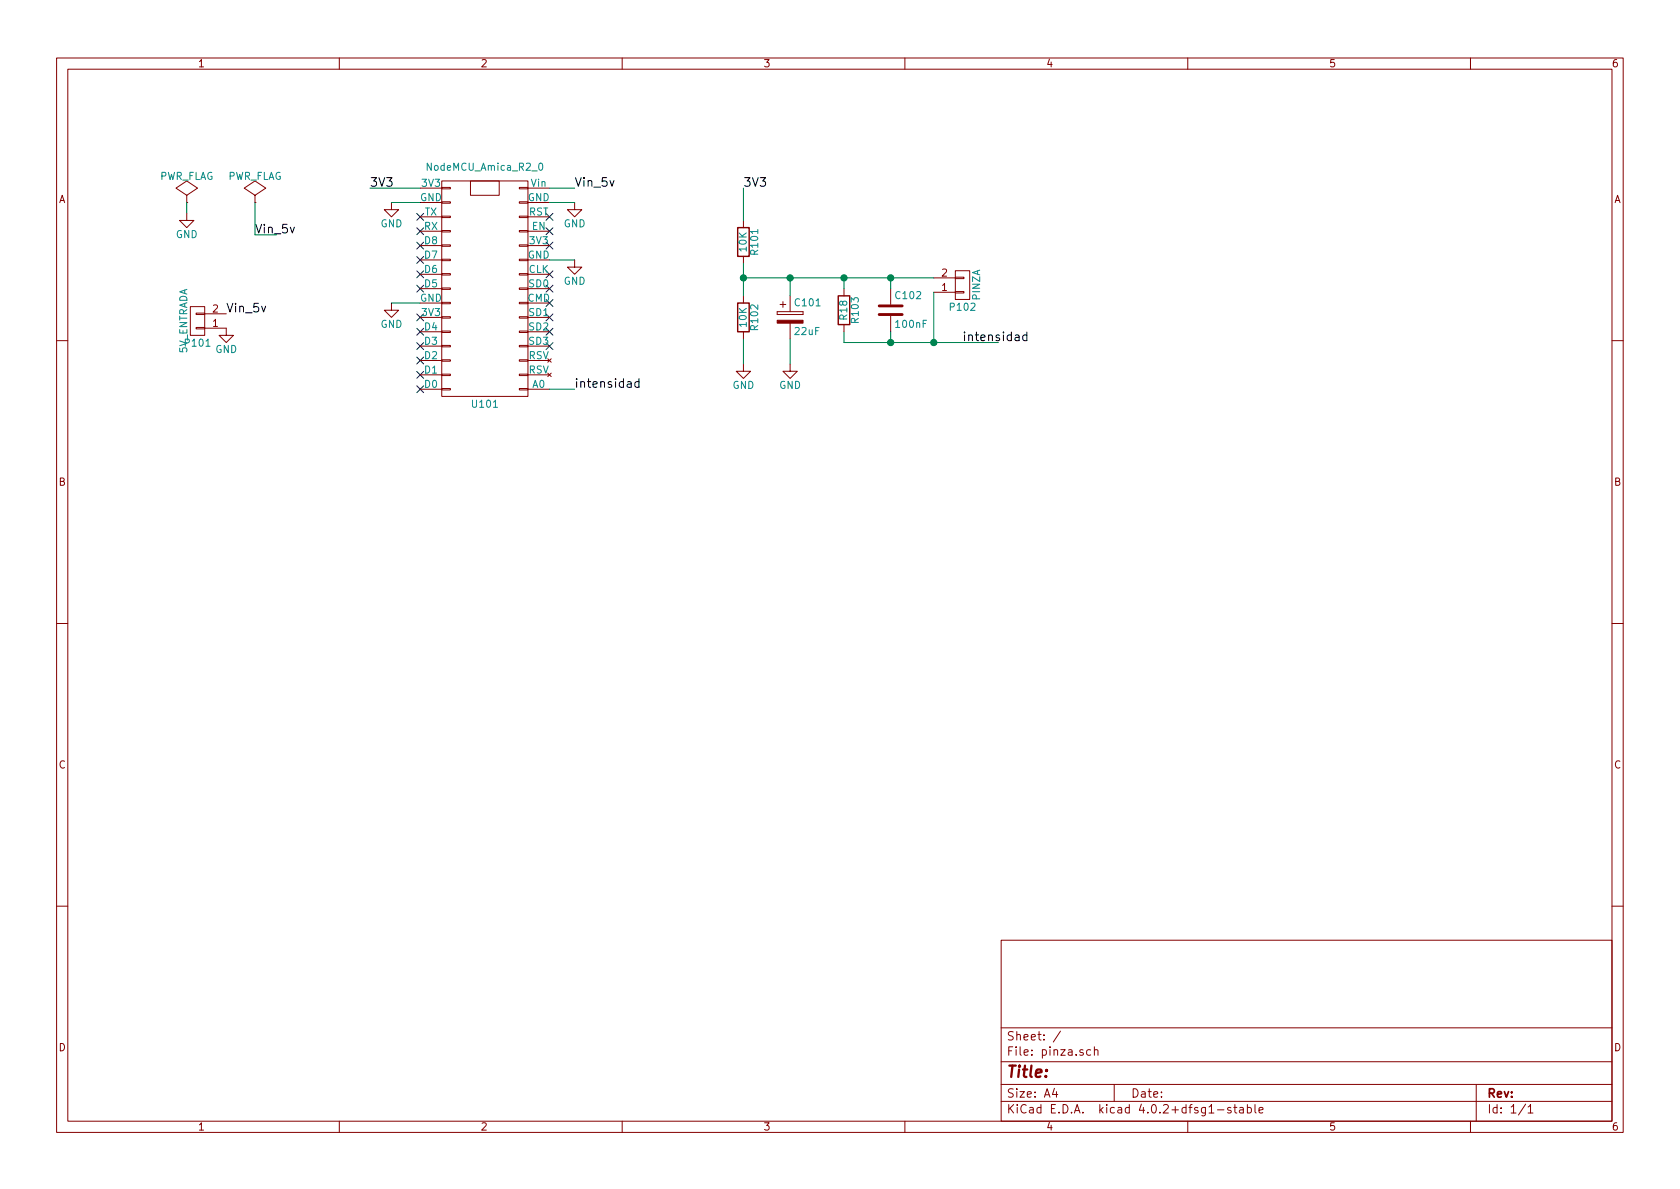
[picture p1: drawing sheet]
EESchema Schematic File Version 2
LIBS:power
LIBS:device
LIBS:transistors
LIBS:conn
LIBS:linear
LIBS:regul
LIBS:74xx
LIBS:cmos4000
LIBS:adc-dac
LIBS:memory
LIBS:xilinx
LIBS:microcontrollers
LIBS:dsp
LIBS:microchip
LIBS:analog_switches
LIBS:motorola
LIBS:texas
LIBS:intel
LIBS:audio
LIBS:interface
LIBS:digital-audio
LIBS:philips
LIBS:display
LIBS:cypress
LIBS:siliconi
LIBS:opto
LIBS:atmel
LIBS:contrib
LIBS:valves
LIBS:nano
LIBS:nodemcu
LIBS:pinza-cache
EELAYER 25 0
EELAYER END
$Descr A4 11693 8268
encoding utf-8
Sheet 1 1
Title ""
Date ""
Rev ""
Comp ""
Comment1 ""
Comment2 ""
Comment3 ""
Comment4 ""
$EndDescr
$Comp
L PWR_FLAG #FLG01
U 1 1
P 1775 1400
F 0 "#FLG01" H 1775 1495 50  0001 C CNN
F 1 "PWR_FLAG" H 1775 1580 50  0000 C CNN
F 2 "" H 1775 1400 50  0000 C CNN
F 3 "" H 1775 1400 50  0000 C CNN
	1    1775 1400
	1    0    0    -1  
$EndComp
$Comp
L R R101
U 1 1
P 5175 1675
F 0 "R101" V 5255 1675 50  0000 C CNN
F 1 "10K" V 5175 1675 50  0000 C CNN
F 2 "Resistors_ThroughHole:Resistor_Horizontal_RM10mm" V 5105 1675 50  0001 C CNN
F 3 "" H 5175 1675 50  0000 C CNN
	1    5175 1675
	1    0    0    -1  
$EndComp
$Comp
L CP C101
U 1 1
P 5500 2200
F 0 "C101" H 5525 2300 50  0000 L CNN
F 1 "22uF" H 5525 2100 50  0000 L CNN
F 2 "Capacitors_ThroughHole:C_Radial_D5_L11_P2" H 5538 2050 50  0001 C CNN
F 3 "" H 5500 2200 50  0000 C CNN
	1    5500 2200
	1    0    0    -1  
$EndComp
$Comp
L CONN_01X02 P102
U 1 1
P 6700 1975
F 0 "P102" H 6700 2125 50  0000 C CNN
F 1 "PINZA" V 6800 1975 50  0000 C CNN
F 2 "Connect:bornier2" H 6700 1975 50  0001 C CNN
F 3 "" H 6700 1975 50  0000 C CNN
	1    6700 1975
	1    0    0    1   
$EndComp
$Comp
L R R102
U 1 1
P 5175 2200
F 0 "R102" V 5255 2200 50  0000 C CNN
F 1 "10K" V 5175 2200 50  0000 C CNN
F 2 "Resistors_ThroughHole:Resistor_Horizontal_RM10mm" V 5105 2200 50  0001 C CNN
F 3 "" H 5175 2200 50  0000 C CNN
	1    5175 2200
	1    0    0    -1  
$EndComp
$Comp
L R R103
U 1 1
P 5875 2150
F 0 "R103" V 5955 2150 50  0000 C CNN
F 1 "R18" V 5875 2150 50  0000 C CNN
F 2 "Resistors_ThroughHole:Resistor_Horizontal_RM10mm" V 5805 2150 50  0001 C CNN
F 3 "" H 5875 2150 50  0000 C CNN
	1    5875 2150
	1    0    0    -1  
$EndComp
$Comp
L PWR_FLAG #FLG02
U 1 1
P 1300 1400
F 0 "#FLG02" H 1300 1495 50  0001 C CNN
F 1 "PWR_FLAG" H 1300 1580 50  0000 C CNN
F 2 "" H 1300 1400 50  0000 C CNN
F 3 "" H 1300 1400 50  0000 C CNN
	1    1300 1400
	1    0    0    -1  
$EndComp
$Comp
L GND #PWR03
U 1 1
P 1300 1475
F 0 "#PWR03" H 1300 1225 50  0001 C CNN
F 1 "GND" H 1300 1325 50  0000 C CNN
F 2 "" H 1300 1475 50  0000 C CNN
F 3 "" H 1300 1475 50  0000 C CNN
	1    1300 1475
	1    0    0    -1  
$EndComp
$Comp
L CONN_01X02 P101
U 1 1
P 1375 2225
F 0 "P101" H 1375 2375 50  0000 C CNN
F 1 "5V_ENTRADA" V 1475 2225 50  0000 C CNN
F 2 "Connect:bornier2" H 1375 2225 50  0001 C CNN
F 3 "" H 1375 2225 50  0000 C CNN
	1    1375 2225
	-1   0    0    1   
$EndComp
$Comp
L GND #PWR04
U 1 1
P 1575 2275
F 0 "#PWR04" H 1575 2025 50  0001 C CNN
F 1 "GND" H 1575 2125 50  0000 C CNN
F 2 "" H 1575 2275 50  0000 C CNN
F 3 "" H 1575 2275 50  0000 C CNN
	1    1575 2275
	1    0    0    -1  
$EndComp
Text Label 1575 2175 0    60   ~ 0
Vin_5v
Text Label 4000 1300 0    60   ~ 0
Vin_5v
$Comp
L GND #PWR05
U 1 1
P 2725 1400
F 0 "#PWR05" H 2725 1150 50  0001 C CNN
F 1 "GND" H 2725 1250 50  0000 C CNN
F 2 "" H 2725 1400 50  0000 C CNN
F 3 "" H 2725 1400 50  0000 C CNN
	1    2725 1400
	1    0    0    -1  
$EndComp
Text Label 2575 1300 0    60   ~ 0
3V3
$Comp
L GND #PWR06
U 1 1
P 4000 1400
F 0 "#PWR06" H 4000 1150 50  0001 C CNN
F 1 "GND" H 4000 1250 50  0000 C CNN
F 2 "" H 4000 1400 50  0000 C CNN
F 3 "" H 4000 1400 50  0000 C CNN
	1    4000 1400
	1    0    0    -1  
$EndComp
Text Label 5175 1300 0    60   ~ 0
3V3
$Comp
L GND #PWR07
U 1 1
P 5175 2525
F 0 "#PWR07" H 5175 2275 50  0001 C CNN
F 1 "GND" H 5175 2375 50  0000 C CNN
F 2 "" H 5175 2525 50  0000 C CNN
F 3 "" H 5175 2525 50  0000 C CNN
	1    5175 2525
	1    0    0    -1  
$EndComp
$Comp
L GND #PWR08
U 1 1
P 5500 2525
F 0 "#PWR08" H 5500 2275 50  0001 C CNN
F 1 "GND" H 5500 2375 50  0000 C CNN
F 2 "" H 5500 2525 50  0000 C CNN
F 3 "" H 5500 2525 50  0000 C CNN
	1    5500 2525
	1    0    0    -1  
$EndComp
Text Label 4000 2700 0    60   ~ 0
intensidad
Text Label 6700 2375 0    60   ~ 0
intensidad
NoConn ~ 3825 1500
NoConn ~ 3825 1600
NoConn ~ 3825 1700
NoConn ~ 3825 1900
NoConn ~ 3825 2000
NoConn ~ 2925 1500
NoConn ~ 2925 1600
NoConn ~ 2925 1700
NoConn ~ 2925 1800
NoConn ~ 2925 2200
NoConn ~ 2925 2000
NoConn ~ 2925 2300
NoConn ~ 2925 2400
NoConn ~ 2925 2500
NoConn ~ 2925 2600
NoConn ~ 2925 2700
NoConn ~ 3825 2400
NoConn ~ 3825 2300
NoConn ~ 3825 2200
NoConn ~ 3825 2100
NoConn ~ 2925 1900
Text Label 1775 1625 0    60   ~ 0
Vin_5v
$Comp
L NodeMCU_Amica_R2_0 U101
U 1 1
P 3375 2000
F 0 "U101" H 3375 2800 50  0000 C CNN
F 1 "NodeMCU_Amica_R2_0" H 3375 1150 50  0000 C CNN
F 2 "oscar_libreria_huellas:NodeMCU_Amica_R2" H 3625 2000 50  0001 C CNN
F 3 "" H 3625 2000 50  0000 C CNN
	1    3375 2000
	-1   0    0    1   
$EndComp
$Comp
L GND #PWR09
U 1 1
P 2725 2100
F 0 "#PWR09" H 2725 1850 50  0001 C CNN
F 1 "GND" H 2725 1950 50  0000 C CNN
F 2 "" H 2725 2100 50  0000 C CNN
F 3 "" H 2725 2100 50  0000 C CNN
	1    2725 2100
	1    0    0    -1  
$EndComp
Wire Wire Line
	2725 1400 2925 1400
Wire Wire Line
	3825 1300 4000 1300
Wire Wire Line
	2575 1300 2925 1300
Wire Wire Line
	3825 1400 4000 1400
Wire Wire Line
	1775 1400 1775 1625
Wire Wire Line
	1300 1400 1300 1475
Wire Wire Line
	5175 1300 5175 1525
Wire Wire Line
	5175 2350 5175 2525
Wire Wire Line
	5175 1825 5175 2050
Wire Wire Line
	5500 2350 5500 2525
Wire Wire Line
	5175 1925 6500 1925
Connection ~ 5175 1925
Wire Wire Line
	5875 2375 6950 2375
Wire Wire Line
	6500 2375 6500 2025
Connection ~ 6500 2375
Wire Wire Line
	3825 2700 4000 2700
Wire Wire Line
	1775 1625 1925 1625
Wire Wire Line
	2725 2100 2925 2100
Wire Wire Line
	5500 2050 5500 1925
Connection ~ 5500 1925
$Comp
L C C102
U 1 1
P 6200 2150
F 0 "C102" H 6225 2250 50  0000 L CNN
F 1 "100nF" H 6225 2050 50  0000 L CNN
F 2 "Capacitors_ThroughHole:C_Disc_D3_P2.5" H 6238 2000 50  0001 C CNN
F 3 "" H 6200 2150 50  0000 C CNN
	1    6200 2150
	1    0    0    -1  
$EndComp
Wire Wire Line
	5875 2000 5875 1925
Connection ~ 5875 1925
Wire Wire Line
	5875 2300 5875 2375
Wire Wire Line
	6200 1925 6200 2000
Connection ~ 6200 1925
Wire Wire Line
	6200 2300 6200 2375
Connection ~ 6200 2375
$Comp
L GND #PWR?
U 1 1
P 4000 1800
F 0 "#PWR?" H 4000 1550 50  0001 C CNN
F 1 "GND" H 4000 1650 50  0000 C CNN
F 2 "" H 4000 1800 50  0000 C CNN
F 3 "" H 4000 1800 50  0000 C CNN
	1    4000 1800
	1    0    0    -1  
$EndComp
Wire Wire Line
	3825 1800 4000 1800
$EndSCHEMATC
